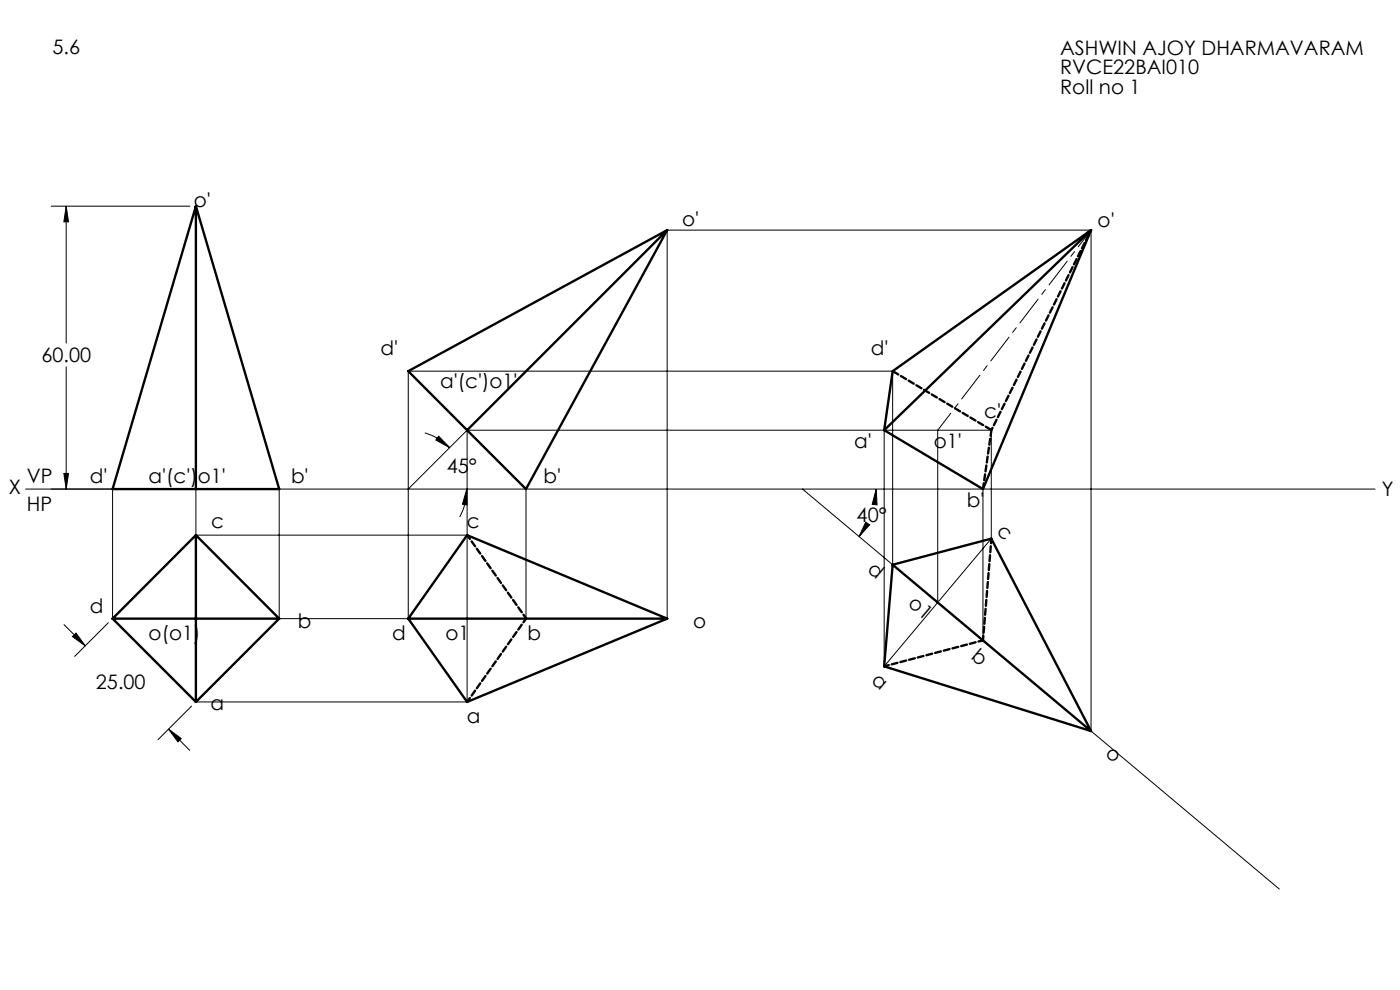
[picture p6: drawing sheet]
<svg xmlns="http://www.w3.org/2000/svg" width="297mm" height="210mm" viewBox="0 0 297 210" stroke-linecap="round" stroke-linejoin="round" font-family="sans-serif">
<g fill="none" stroke="#000" stroke-width=".21">
<path d="M10.9 43.7h29.4M14 43.7v29.1M14 43.7l.5 3.4h-1zM14 77.8v25.9M90.1 91.8a12.3 12.3 0 0 1 5.3 3.2M93.1 92.5l2.3 2.5-2.9-1.7zM99.1 91.3v57.6h-57.5M99.1 91.3l-12.5 12.4M99.1 91.3h111.2v23l-22.7 27v-50M198.9 91.3v36.5M5.4 103.7h286.3M13.5 100.4h1l-.5 3.3z"/>
<path d="M23.9 103.7v27.5M41.6 103.7v9.8h57.5M59.2 103.7v27.5h27.4v-52.5h102.8v41.1l-19.1-16.1M99 103.7l.1 3.4-1-.1zM99 103.7a12.3 12.3 0 0 1-1.5 6M111.6 103.7v27.5M183.7 110.8l.8 .5-2.3 2.5zM183.7 111.7l-1.5 2.1M185.9 103.7l.2 3.4-1.1-.1zM185.9 103.7l-.3 3M208.5 103.7v32.1M13.6 132.5l4.5 4.5"/>
<path d="M15.4 135l.7-.7 2 2.7zM23 132.1l-7.2 7.1M141.5 131.2v-82.4h90v106.3l39.9 33.5M35.8 154.7l2.7 2-.8 .7zM35.8 154.7l4.5 4.5M40.6 149.8l-7.1 7.1"/>
</g>
<path d="M231.5 48.8l-32.5 42.4" fill="none" stroke="#000" stroke-width=".21" stroke-dasharray="6.3 1.3 1.3 1.3" stroke-dashoffset="1.9"/>
<g fill="none" stroke="#000" stroke-width=".5">
<path d="M41.6 43.7v60M41.6 43.7l17.6 60h-35.3zM141.5 48.8l-42.4 42.5M141.5 48.8l-29.9 54.9-12.5-12.4M141.5 48.8l-54.9 29.9 12.5 12.6M231.5 48.8l-42.1 29.9-1.8 12.6M231.5 48.8l-23 54.9-20.9-12.4M231.5 48.8l-43.9 42.5M41.6 113.5l17.6 17.7M41.6 113.5l-17.7 17.7M41.6 113.5v35.4M189.4 119.8l42.1 35.3"/>
<path d="M189.4 119.8l20.9-5.5 21.2 40.8M189.4 119.8l-1.8 21.5 43.9 13.8M23.9 131.2h35.3M23.9 131.2l17.7 17.7M59.2 131.2l-17.6 17.7M86.6 131.2h54.9M86.6 131.2l12.5-17.7 42.4 17.7M86.6 131.2l12.5 17.7 42.4-17.7"/>
</g>
<path d="M111.6 131.2l-12.5-17.7M111.6 131.2l-12.5 17.7M208.5 135.8l1.8-21.5M208.5 135.8l-20.9 5.5" fill="none" stroke="#000" stroke-width=".5" stroke-dasharray="1.3 .6" stroke-dashoffset=".3"/>
<path d="M189.4 78.7l20.9 12.5" fill="none" stroke="#000" stroke-width=".5" stroke-dasharray="1.3 .6" stroke-dashoffset="-.1"/>
<path d="M210.3 91.2l-1.8 12.5" fill="none" stroke="#000" stroke-width=".5" stroke-dasharray="1.3 .6"/>
<path d="M210.3 91.2l21.2-42.4" fill="none" stroke="#000" stroke-width=".5" stroke-dasharray="1.3 .6" stroke-dashoffset=".7"/>
<path d="M15.4 135l.7-.7 2 2.7zM35.8 154.7l2.7 2-.8 .7zM99 103.7l.1 3.4-1-.1zM93.1 92.5l2.3 2.5-2.9-1.7zM183.7 110.8l.8 .5-2.3 2.5zM185.9 103.7l.2 3.4-1.1-.1zM13.5 100.4h1l-.5 3.3zM14 43.7l.5 3.4h-1z" fill="#000"/>
<g font-size="4.2">
<text x="11.1" y="11.4">5.6</text>
<text x="224.9" y="11.6">ASHWIN AJOY DHARMAVARAM</text>
<text x="224.9" y="15.8">RVCE22BAI010</text>
<text x="224.9" y="19.9">Roll no 1</text>
<text x="41.1" y="43.8">o'</text>
<text x="144.7" y="47.9">o'</text>
<text x="232.9" y="48.2">o'</text>
<text x="8.8" y="76.9">60.00</text>
<text x="80.7" y="75.3">d'</text>
<text x="184.7" y="75.3">d'</text>
<text x="93.4" y="82.4">a'(c')o1'</text>
<text x="208.8" y="88.7">c'</text>
<text x="181.2" y="95">a'</text>
<text x="198.1" y="95">o1'</text>
<text x="94.8" y="100.3">45°</text>
<text x="1.9" y="104.8">X</text>
<text x="5.7" y="102.4">VP</text>
<text x="19.1" y="102.4">d'</text>
<text x="31.5" y="102.4">a'(c')o1'</text>
<text x="61.7" y="102.4">b'</text>
<text x="115.3" y="102.4">b'</text>
<text x="205.1" y="107.6">b'</text>
<text x="293.2" y="105.2">Y</text>
<text x="5.7" y="108.5">HP</text>
<text x="44.8" y="112">c</text>
<text x="99" y="112">c</text>
<text x="181.7" y="110.8">40°</text>
<text x="211.2" y="113" transform="rotate(40 211.2 113)">c</text>
<text x="183.8" y="121.1" transform="rotate(40 183.8 121.1)">d</text>
<text x="19.1" y="130.1">d</text>
<text x="192.5" y="128.4" transform="rotate(40 192.5 128.4)">o1</text>
<text x="31.5" y="135.8">o(o1)</text>
<text x="63.2" y="133.2">b</text>
<text x="83.2" y="135.8">d</text>
<text x="94.5" y="135.8">o1</text>
<text x="111.9" y="135.8">b</text>
<text x="147" y="133.3">o</text>
<text x="205.8" y="139.6" transform="rotate(40 205.8 139.6)">b</text>
<text x="20.3" y="146.1">25.00</text>
<text x="184.7" y="144.7" transform="rotate(40 184.7 144.7)">a</text>
<text x="44.6" y="150.6">a</text>
<text x="99" y="153.3">a</text>
<text x="234.3" y="160.2" transform="rotate(40 234.3 160.2)">o</text>
</g>
</svg>
